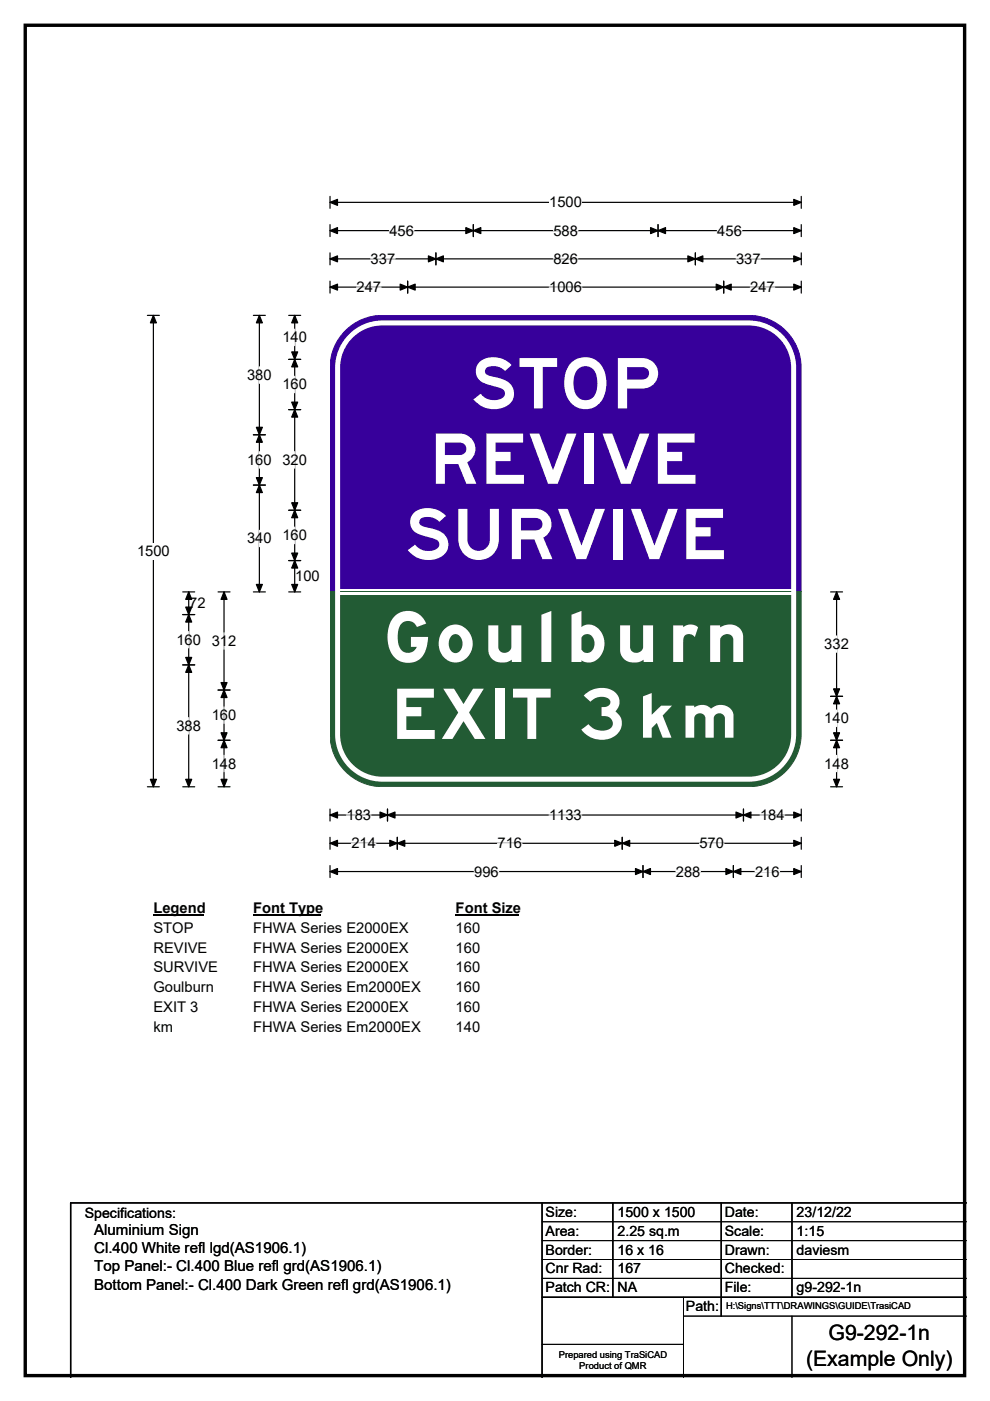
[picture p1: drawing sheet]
<svg xmlns="http://www.w3.org/2000/svg" width="210mm" height="297mm" viewBox="0 0 210 297" stroke-linecap="round" stroke-linejoin="round" font-family="sans-serif">
<path d="M5.4 5.4h199.2v286.3h-199.2z" fill="none" stroke="#000" stroke-width=".72"/>
<path d="M70 42.9h99.9M70 41.6v2.6M169.9 41.6v2.6" fill="none" stroke="#000" stroke-width=".25"/>
<path d="M70 42.9l1.6-.6v1.2zM168.4 42.3l1.5 .6-1.5 .6z" fill="#000" stroke="#000" stroke-width=".25"/>
<path d="M116.5 41.2h6.9v3.5h-6.9z" fill="#fff"/>
<g fill="none" stroke="#000" stroke-width=".25">
<path d="M70 48.9h99.9M70 47.6v2.6M70 53.6v2.6M70 59.6v2.5M70 54.9h99.9M86.5 59.6v2.5M92.5 53.6v2.6M100.4 47.6v2.6M139.6 47.6v2.6M147.5 53.6v2.6M153.5 59.6v2.5M169.9 53.6v2.6"/>
<path d="M169.9 59.6v2.5M169.9 47.6v2.6M31.3 66.9h2.5M32.5 66.9v99.9M70 60.9h99.9M31.3 166.8h2.5M70 171.5v2.6M70 177.5v2.6M70 172.8h99.9M70 178.8h99.9M82.2 171.5v2.6M84.3 177.5v2.6"/>
<path d="M132 177.5v2.6M157.7 171.5v2.6M169.9 171.5v2.6M169.9 177.5v2.6M70 183.5v2.6M70 184.8h99.9M136.4 183.5v2.6M155.6 183.5v2.6M169.9 183.5v2.6"/>
</g>
<g fill="#000" stroke="#000" stroke-width=".25">
<path d="M70 48.9l1.6-.6v1.2zM70 54.9l1.6-.6v1.2zM92.5 54.9l1.5-.6v1.2zM90.9 54.3l1.6 .6-1.6 .6zM100.4 48.9l1.6-.6v1.2zM98.8 48.3l1.6 .6-1.6 .6zM138 48.3l1.6 .6-1.6 .6zM139.6 48.9l1.6-.6v1.2zM145.9 54.3l1.6 .6-1.6 .6zM147.5 54.9l1.6-.6v1.2zM168.4 48.3l1.5 .6-1.5 .6zM168.4 54.3l1.5 .6-1.5 .6z"/>
<path d="M32.5 66.9l.7 1.6h-1.3zM70 60.9l1.6-.7v1.3zM86.5 60.9l1.6-.7v1.3zM84.9 60.2l1.6 .7-1.6 .6zM151.9 60.2l1.6 .7-1.6 .6zM153.5 60.9l1.6-.7v1.3zM168.4 60.2l1.5 .7-1.5 .6zM31.9 165.2h1.3l-.7 1.6zM70 172.8l1.6-.6v1.2zM70 178.8l1.6-.6v1.2zM82.2 172.8l1.6-.6v1.2zM80.6 172.2l1.6 .6-1.6 .6z"/>
<path d="M84.3 178.8l1.6-.6v1.2zM82.7 178.2l1.6 .6-1.6 .6zM130.4 178.2l1.6 .6-1.6 .6zM132 178.8l1.6-.6v1.2zM156.1 172.2l1.6 .6-1.6 .6zM157.7 172.8l1.6-.6v1.2zM168.4 172.2l1.5 .6-1.5 .6zM168.4 178.2l1.5 .6-1.5 .6zM70 184.8l1.6-.7v1.3zM136.4 184.8l1.6-.7v1.3zM134.8 184.1l1.6 .7-1.6 .6zM154 184.1l1.6 .7-1.6 .6z"/>
<path d="M155.6 184.8l1.5-.7v1.3zM168.4 184.1l1.5 .7-1.5 .6z"/>
</g>
<g fill="none" stroke="#fff" stroke-width=".25">
<path d="M78.6 54.9h5.2M82.6 48.9h5.2M117.4 54.9h5.2M117.4 48.9h5.2M152.1 48.9h5.3M156.1 54.9h5.2M75.6 60.9h5.2M116.5 60.9h6.9M159.1 60.9h5.2M73.5 172.8h5.2M74.5 178.8h5.2M105.5 178.8h5.2"/>
<path d="M116.5 172.8h6.9M148.4 178.8h5.2M161.2 172.8h5.2M100.6 184.8h5.2M143.4 184.8h5.2M160.1 184.8h5.3"/>
</g>
<path d="M29.1 115.1h6.9v3.5h-6.9z" fill="#fff"/>
<g fill="none" stroke="#000" stroke-width=".25">
<path d="M53.7 66.9h2.6M55 66.9v58.6M61.2 66.9h2.6M61.2 76.2h2.6M62.5 66.9v58.6M53.7 92.2h2.6M61.2 86.8h2.6M53.7 102.8h2.6M61.2 108.2h2.6M61.2 118.9h2.6M38.8 130.3h2.5M38.8 125.5h2.5"/>
<path d="M40 125.5v41.3M46.2 125.5h2.6M47.5 125.5v41.3M53.7 125.5h2.6M61.2 125.5h2.6M176.2 125.5h2.5M177.4 125.5v41.3M38.8 141h2.5M46.2 146.3h2.6M46.2 157h2.6M176.2 157h2.5M176.2 147.6h2.5"/>
<path d="M38.8 166.8h2.5M46.2 166.8h2.6M176.2 166.8h2.5"/>
</g>
<g fill="#000" stroke="#000" stroke-width=".25">
<path d="M55 66.9l.6 1.6h-1.2zM62.5 76.2l.6 1.6h-1.2zM62.5 66.9l.6 1.6h-1.2zM61.9 74.6h1.2l-.6 1.6zM55 92.2l.6 1.6h-1.2zM54.4 90.6h1.2l-.6 1.6zM61.9 85.3h1.2l-.6 1.5zM62.5 86.8l.6 1.6h-1.2zM54.4 101.3h1.2l-.6 1.5zM55 102.8l.6 1.6h-1.2zM61.9 106.6h1.2l-.6 1.6zM62.5 108.2l.6 1.6h-1.2z"/>
<path d="M61.9 117.3h1.2l-.6 1.6zM62.5 118.9l.6 1.5h-1.2zM40 130.3l.7 1.6h-1.3zM40 125.5l.7 1.6h-1.3zM39.4 128.7h1.3l-.7 1.6zM47.5 125.5l.7 1.6h-1.3zM54.4 123.9h1.2l-.6 1.6zM61.9 123.9h1.2l-.6 1.6zM177.4 125.5l.7 1.6h-1.3zM39.4 139.4h1.3l-.7 1.6zM40 141l.7 1.6h-1.3zM47.5 146.3l.7 1.6h-1.3z"/>
<path d="M46.9 155.4h1.3l-.7 1.6zM46.9 144.7h1.3l-.7 1.6zM47.5 157l.7 1.5h-1.3zM177.4 147.6l.7 1.6h-1.3zM176.8 155.4h1.3l-.7 1.6zM176.8 146h1.3l-.7 1.6zM177.4 157l.7 1.5h-1.3zM39.4 165.2h1.3l-.7 1.6zM46.9 165.2h1.3l-.7 1.6zM176.8 165.2h1.3l-.7 1.6z"/>
</g>
<g fill="none" stroke="#fff" stroke-width=".25">
<path d="M55 77.8v3.5M62.5 69.8v3.5M62.5 79.8v3.5M55 95.8v3.5M62.5 95.8v3.5M55 112.4v3.5M62.5 111.8v3.5M40 133.9v3.5M47.5 134.2v3.4M177.4 134.8v3.5M40 152.1v3.5M47.5 149.9v3.5"/>
<path d="M177.4 150.5v3.6M47.5 160.1v3.5M177.4 160.1v3.5"/>
</g>
<path d="M32.5 190.8h10.8v3.5h-10.8z" fill="#fff"/>
<path d="M32.5 194.1h10.8" fill="none" stroke="#000" stroke-width=".32"/>
<path d="M53.7 190.8h14.4v3.5h-14.4z" fill="#fff"/>
<path d="M53.7 194.1h14.4" fill="none" stroke="#000" stroke-width=".32"/>
<path d="M96.6 190.8h13.5v3.5h-13.5z" fill="#fff"/>
<path d="M96.6 194.1h13.5" fill="none" stroke="#000" stroke-width=".32"/>
<g fill="#fff">
<path d="M32.5 195h8.5v3.5h-8.5z"/>
<path d="M53.7 195h32.9v3.5h-32.9z"/>
<path d="M96.6 195h5.3v3.5h-5.3z"/>
<path d="M32.5 199.2h11.4v3.4h-11.4z"/>
<path d="M53.7 199.2h32.9v3.4h-32.9z"/>
<path d="M96.6 199.2h5.3v3.4h-5.3z"/>
<path d="M32.5 203.3h13.7v3.5h-13.7z"/>
<path d="M53.7 203.3h32.9v3.5h-32.9z"/>
<path d="M96.6 203.3h5.3v3.5h-5.3z"/>
<path d="M32.5 207.5h12.9v3.5h-12.9z"/>
<path d="M53.7 207.5h35.5v3.5h-35.5z"/>
<path d="M96.6 207.5h5.3v3.5h-5.3z"/>
<path d="M32.5 211.7h9.5v3.5h-9.5z"/>
<path d="M53.7 211.7h32.9v3.5h-32.9z"/>
<path d="M96.6 211.7h5.3v3.5h-5.3z"/>
<path d="M32.5 215.9h4.2v3.5h-4.2z"/>
<path d="M53.7 215.9h35.5v3.5h-35.5z"/>
<path d="M96.6 215.9h5.3v3.5h-5.3z"/>
</g>
<path d="M73.3 70.1a11.1 11.1 0 0 1 7.8-3.2h77.7a11.1 11.1 0 0 1 11.1 11.1v47.5h-99.9v-47.5a11.1 11.1 0 0 1 3.3-7.9z" fill-rule="evenodd" fill="#37009b" stroke="#37009b" stroke-width=".21"/>
<path d="M72.1 125h95.7v.5h-95.7z" fill="#fff"/>
<path d="M71.6 125.5v-47.5a9.5 9.5 0 0 1 9.5-9.5h77.7a9.5 9.5 0 0 1 9.5 9.5v47.5" fill="none" stroke="#fff" stroke-width="1.1"/>
<path d="M70 125.4h99.9v30.3a11.1 11.1 0 0 1-11.1 11.1h-77.7a11.1 11.1 0 0 1-11.1-11.1z" fill-rule="evenodd" fill="#225b34" stroke="#225b34" stroke-width=".21"/>
<path d="M72.1 125.5h95.7v.5h-95.7z" fill="#fff"/>
<path d="M71.6 125.4v30.3a9.5 9.5 0 0 0 9.5 9.5h77.7a9.5 9.5 0 0 0 9.5-9.5v-30.3" fill="none" stroke="#fff" stroke-width="1.1"/>
<path d="M115 255v37M130 255v20M153 255v24M168 255v20M205 255h-190v37M115 275h90" fill="none" stroke="#000" stroke-width=".3"/>
<path d="M115 259h90M115 263h90M115 267h90M115 271h90M145 279h60M145 275v17M168 279v13M115 285h30" fill="none" stroke="#000" stroke-width=".21"/>
<g font-size="14.8" fill="#fff">
<text x="99.7" y="86.6">STOP</text>
<text x="91.1" y="102.6">REVIVE</text>
<text x="85.7" y="118.6">SURVIVE</text>
<text x="81.1" y="140.4">Goulburn</text>
<text x="82.9" y="156.7">EXIT 3</text>
</g>
<text font-size="12.9" fill="#fff" x="134.5" y="156.4">km</text>
<g font-size="4.5">
<text x="175.7" y="284.2">G9-292-1n</text>
<text x="171" y="289.6">(Example Only)</text>
</g>
<g font-size="3.2">
<text x="20" y="261.9">Aluminium Sign</text>
<text x="20" y="265.7">Cl.400 White refl lgd(AS1906.1)</text>
<text x="20" y="269.6">Top Panel:- Cl.400 Blue refl grd(AS1906.1)</text>
<text x="20" y="273.4">Bottom Panel:- Cl.400 Dark Green refl grd(AS1906.1)</text>
</g>
<g font-size="3.1">
<text x="116.5" y="44">1500</text>
<text x="82.6" y="50">456</text>
<text x="117.4" y="50">588</text>
<text x="152.1" y="50">456</text>
<text x="78.6" y="55.9">337</text>
<text x="117.4" y="55.9">826</text>
<text x="156.1" y="55.9">337</text>
<text x="75.6" y="61.9">247</text>
<text x="116.5" y="61.9">1006</text>
<text x="159.1" y="61.9">247</text>
<text x="59.9" y="72.6">140</text>
<text x="52.4" y="80.6">380</text>
<text x="59.9" y="82.6">160</text>
<text x="52.4" y="98.6">160</text>
<text x="59.9" y="98.6">320</text>
<text x="29.1" y="117.9">1500</text>
<text x="52.4" y="115.2">340</text>
<text x="59.9" y="114.6">160</text>
<text x="62.6" y="123.2">100</text>
<text x="40.1" y="128.9">72</text>
<text x="37.4" y="136.7">160</text>
<text x="44.9" y="136.9">312</text>
<text x="174.8" y="137.6">332</text>
<text x="37.4" y="154.9">388</text>
<text x="44.9" y="152.7">160</text>
<text x="174.8" y="153.3">140</text>
<text x="44.9" y="162.9">148</text>
<text x="174.8" y="162.9">148</text>
<text x="73.5" y="173.9">183</text>
<text x="116.5" y="173.9">1133</text>
<text x="161.2" y="173.9">184</text>
<text x="74.5" y="179.9">214</text>
<text x="105.5" y="179.9">716</text>
<text x="148.4" y="179.9">570</text>
<text x="100.6" y="185.8">996</text>
<text x="143.4" y="185.8">288</text>
<text x="160.1" y="185.8">216</text>
<text x="32.5" y="193.6">Legend</text>
<text x="32.5" y="197.8">STOP</text>
<text x="53.7" y="193.6">Font Type</text>
<text x="53.7" y="197.8">FHWA Series E2000EX</text>
<text x="96.6" y="193.6">Font Size</text>
<text x="96.6" y="197.8">160</text>
<text x="32.5" y="202">REVIVE</text>
<text x="53.7" y="202">FHWA Series E2000EX</text>
<text x="96.6" y="202">160</text>
<text x="32.5" y="206.1">SURVIVE</text>
<text x="53.7" y="206.1">FHWA Series E2000EX</text>
<text x="96.6" y="206.1">160</text>
<text x="32.5" y="210.3">Goulburn</text>
<text x="32.5" y="214.5">EXIT 3</text>
<text x="53.7" y="210.3">FHWA Series Em2000EX</text>
<text x="53.7" y="214.5">FHWA Series E2000EX</text>
<text x="96.6" y="210.3">160</text>
<text x="96.6" y="214.5">160</text>
<text x="32.5" y="218.7">km</text>
<text x="53.7" y="218.7">FHWA Series Em2000EX</text>
<text x="96.6" y="218.7">140</text>
</g>
<g font-size="3">
<text x="115.7" y="258">Size:</text>
<text x="131" y="258">1500 x 1500</text>
<text x="153.7" y="258">Date:</text>
<text x="169" y="258">23/12/22</text>
<text x="18" y="258.2">Specifications:</text>
<text x="115.7" y="262">Area:</text>
<text x="131" y="262">2.25 sq.m</text>
<text x="153.7" y="262">Scale:</text>
<text x="169" y="262">1:15</text>
<text x="115.7" y="266">Border:</text>
<text x="115.7" y="270">Cnr Rad:</text>
<text x="131" y="266">16 x 16</text>
<text x="131" y="270">167</text>
<text x="153.7" y="266">Drawn:</text>
<text x="153.7" y="270">Checked:</text>
<text x="169" y="266">daviesm</text>
<text x="115.7" y="274">Patch CR:</text>
<text x="131" y="274">NA</text>
<text x="153.7" y="274">File:</text>
<text x="169" y="274">g9-292-1n</text>
<text x="145.5" y="278">Path:</text>
</g>
<g font-size="2">
<text x="154" y="277.6">H:\Signs\TTT\DRAWINGS\GUIDE\TrasiCAD</text>
<text x="118.5" y="287.8">Prepared using TraSiCAD</text>
<text x="122.9" y="290.2">Product of QMR</text>
</g>
</svg>
